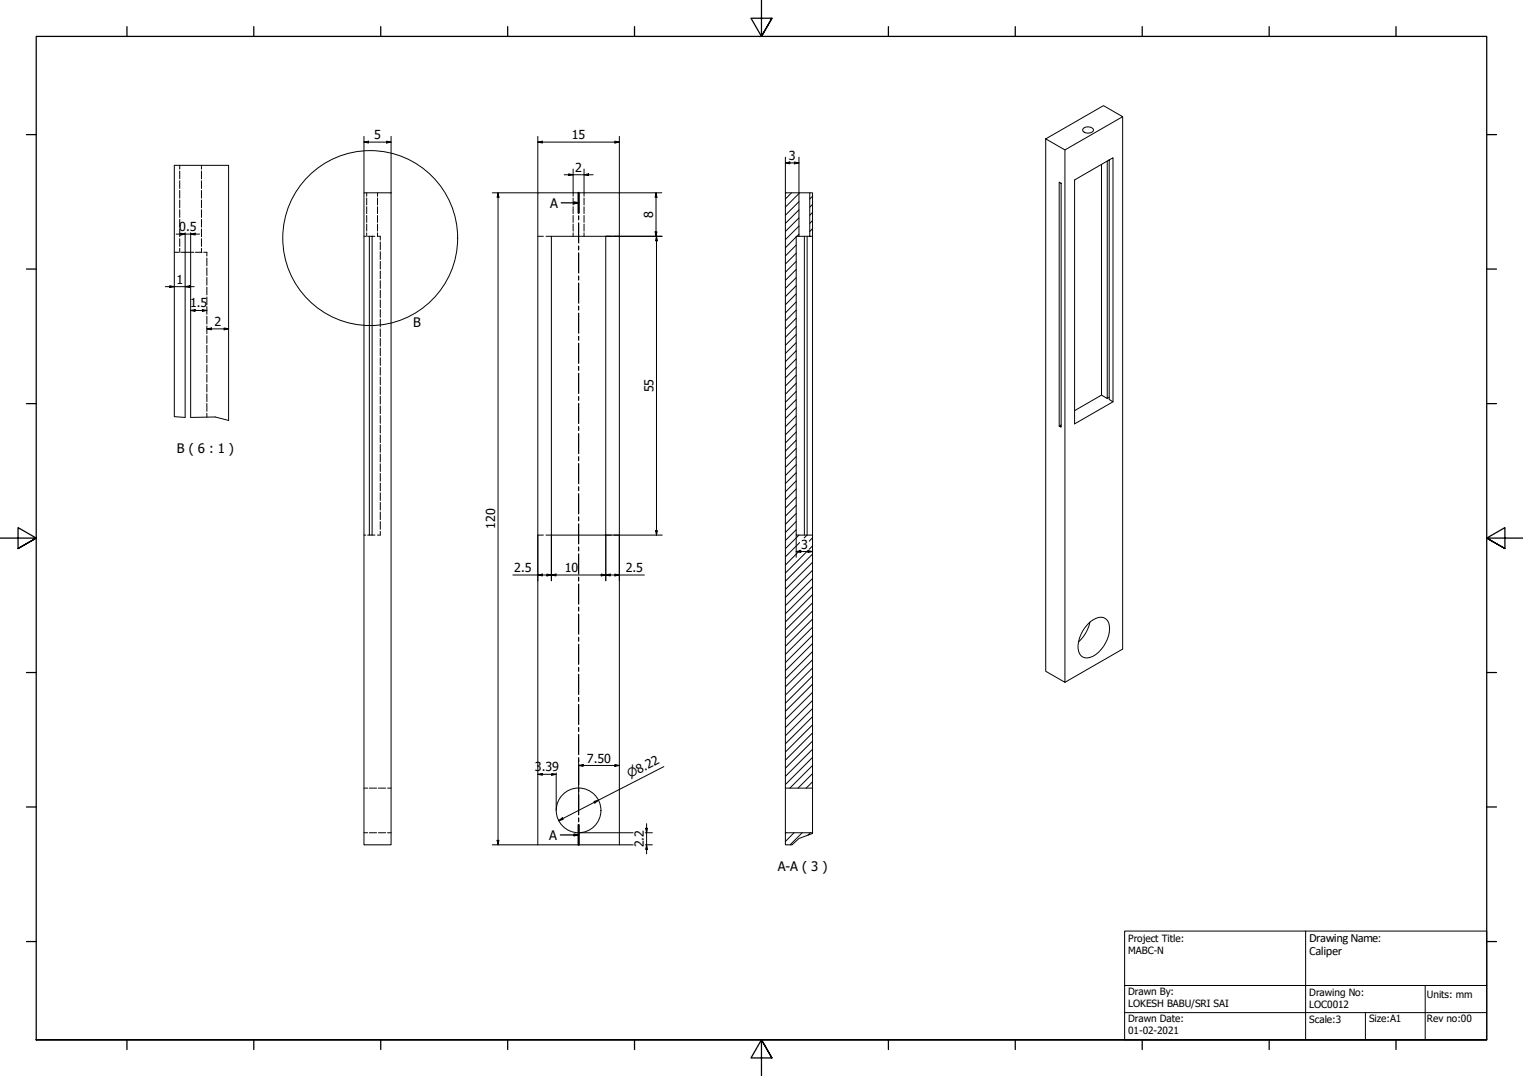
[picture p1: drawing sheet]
<svg xmlns="http://www.w3.org/2000/svg" width="841mm" height="594mm" viewBox="0 0 841 594" stroke-linecap="round" stroke-linejoin="round" font-family="sans-serif">
<!-- layer: Hatch (ISO) -->
<g fill="none" stroke="#000" stroke-width=".55">
<path d="M437 106l-3 4M441 116l-7 7M441 111l-7 8M441 107l-7 7M449 117l-2 2M449 113l-2 1M449 108l-2 2M440 140l-6 6M440 135l-6 6M440 131l-6 6M441 125l-7 7M441 120l-7 8"/>
<path d="M441 129l-1 1M449 126l-2 2M449 122l-2 1M440 158l-6 6M440 153l-6 6M440 149l-6 6M440 144l-6 6M440 176l-6 6M440 171l-6 6M440 167l-6 6M440 162l-6 6M440 198l-6 6"/>
<path d="M440 194l-6 6M440 189l-6 6M440 185l-6 6M440 180l-6 6M440 216l-6 6M440 212l-6 6M440 207l-6 6M440 203l-6 6M440 239l-6 6M440 234l-6 6M440 230l-6 6M440 225l-6 6"/>
<path d="M440 221l-6 6M440 257l-6 6M440 252l-6 6M440 248l-6 6M440 243l-6 6M440 279l-6 6M440 274l-6 7M440 270l-6 6M440 266l-6 5M440 261l-6 6M440 292l-6 6M440 288l-6 6"/>
<path d="M440 283l-6 6M441 295l-7 8M442 300l-8 7M446 295l-2 2M449 297l-2 2M442 304l-8 8M446 304l-12 12M449 319l-15 15M449 315l-15 15M449 310l-15 15M449 306l-15 15M449 301l-2 2"/>
<path d="M449 337l-15 15M449 333l-15 15M449 328l-15 15M449 324l-15 15M449 360l-15 15M449 355l-15 15M449 351l-15 15M449 346l-15 15M449 342l-15 15M449 378l-15 15M449 373l-15 15M449 369l-15 15"/>
<path d="M449 364l-15 15M449 396l-15 15M449 391l-15 15M449 387l-15 15M449 382l-15 15M449 418l-15 15M449 414l-15 15M449 409l-15 15M449 405l-15 15M449 400l-15 15M449 432l-4 3M449 427l-8 8"/>
<path d="M449 423l-13 12M434 460h.1M438 460l-4 5M443 460l-7 6M447 460l-1 1"/>
</g>
<!-- layer: Hidden (ISO) -->
<g fill="none" stroke="#000" stroke-width=".55">
<path d="M99 91v2M99 94v5M99 100v4M111 91v2M111 94v5M111 100v4M99 105v4M99 110v5M99 116v4M111 105v4M111 110v5M111 116v4"/>
<path d="M203 106v2M203 109v4M203 114v4M203 119v4M208 106v2M208 109v4M208 114v4M208 119v4M316 106v2M316 109v4M316 114v4M316 119v4"/>
<path d="M323 106v2M323 109v4M323 114v4M323 119v4M96 139h3M99 121v4M99 126v5M99 132v4M99 137v2M100 139h2M105 139h2M108 139h4"/>
<path d="M111 121v4M111 126v5M111 132v4M111 137v2M112 139h2v2M201 130h1M203 124v4M203 129v1M203 130h1M205 130h2M208 129v1h2v3M208 124v4"/>
<path d="M210 134v4M210 139v4M297 130h3M301 130h3M316 124v4M316 129v1M323 124v4M323 129v1M335 130h3M339 130h3M114 142v5M114 148v4"/>
<path d="M114 153v4M114 159v4M210 144v5M210 150v4M210 155v4M114 164v4M114 169v5M114 175v4M114 180v4M210 160v5M210 166v4M210 171v4"/>
<path d="M210 176v5M114 185v5M114 191v4M114 196v4M210 182v4M210 187v4M210 192v4M210 198v4M114 201v5M114 207v4M114 212v4M114 217v5"/>
<path d="M210 203v4M210 208v4M210 214v4M210 219v4M114 223v4M114 228v2M210 224v4M210 229v5M210 235v4M210 240v4M210 245v5M210 251v4"/>
<path d="M210 256v4M210 261v5M210 267v4M210 272v4M210 277v5M201 295h1M203 295h1M205 295h2M210 293v2h-2M210 283v4M210 288v4M297 295h3"/>
<path d="M301 295h3M335 295h3M339 295h3M201 435h2M204 435h4M209 435h4M214 435h2M201 460h2M204 460h4M209 460h4M214 460h2"/>
</g>
<!-- layer: Visible (ISO) -->
<g fill="none" stroke="#000" stroke-width=".55">
<path d="M577 77l32-19 11 6-32 19zM577 77v294l11 6v-294M598 71a3 3 0 0 1 6 1 3 3 0 0 1-6-1zM620 64v294l-32 19M608 91v127l-15 9M611 89v131l-3-2M613 88v133l2 1v-135l-22 12v135l22-12M201 106h15v360h-15zM297 106h45v360h-45zM434 106h13M441 106v24h-1v165h9v140h-15v-328M447 106h2v24h-2z"/>
<path d="M585 101h1v135l-1-1zM204 130h1v165h-1zM304 130h31v165h-31zM441 130h6M444 130v165M446 130v165M449 130v165M613 219l-2 1M96 230v-139h30v141M102 230v-91h3v91M586 235h-1M602 344l-2 5-4 5"/>
<path d="M602 343l2-1a5 5 0 0 1 6-1 5 5 0 0 1 3 6 17 17 0 0 1-12 16 6 6 0 0 1-5-9l2-6zM434 435v25M449 435v25M449 460h-15v6h3"/>
<circle cx="319" cy="447" r="12"/>
</g>
<!-- layer: Break Line (ISO) -->
<path d="M434 106v1M96 230h6M105 230h14l7 2M449 460l-8 3-4 3" fill="none" stroke="#000" stroke-width=".55"/>
<!-- layer: Section Line (ISO) -->
<g fill="none" stroke="#000" stroke-width=".7">
<path d="M310 112h10M317 111l3 1h-3zM320 106v12M320 119v2M320 123v11M320 136v2M320 140v11M320 152v3M320 156v11M320 169v2M320 173v11M320 186v2"/>
<path d="M320 190v11M320 202v2M320 206v11M320 219v2M320 223v11M320 236v2M320 239v11M320 252v2M320 256v11M320 269v2M320 273v11M320 285v2"/>
<path d="M320 289v11M320 302v2M320 306v11M320 319v2M320 322v12M320 335v2M320 339v11M320 352v2M320 356v11M320 369v2M320 372v11M320 385v2"/>
<path d="M320 389v11M320 402v2M320 406v11M320 418v2M320 422v11M320 435v2M320 439v11M320 452v2M320 455v11M309 461h11M317 460l3 1h-3z"/>
</g>
<path d="M320 106v12M320 455v11" fill="none" stroke="#000" stroke-width="1.2"/>
<g fill="#000">
<path d="M317 111l3 1h-3z" fill-rule="evenodd"/>
<path d="M317 460l3 1h-3z" fill-rule="evenodd"/>
</g>
<!-- layer: Detail Boundary (ISO) -->
<circle cx="204" cy="131" r="48" fill="none" stroke="#000" stroke-width=".55"/>
<!-- layer: Border (ISO) -->
<g fill="none" stroke="#000" stroke-width=".7">
<path d="M70 15v5M140 15v5M210 15v5M280 15v5M350 15v5M420 0v20l-5-10h11l-6 10 6-10M491 15v5M561 15v5M631 15v5M701 15v5M771 15v5M15 74h5"/>
<path d="M821 74h5M15 149h5M821 149h5M15 223h5M821 223h5M0 297h20l-10-6v12l10-6-10 6M841 297h-20l10-6v12l-10-6 10 6M15 371h5M821 371h5M15 446h5M821 446h5M15 520h5"/>
<path d="M821 520h5M20 574v-554h801v554h-801h801M70 574v5M140 574v5M210 574v5M280 574v5M350 574v5M491 574v5M561 574v5M631 574v5M701 574v5M771 574v5"/>
<path d="M426 584l-6-10 6 10h-11l5-10v20"/>
</g>
<!-- layer: Title (ANSI) -->
<path d="M621 514h200v60h-200zM721 514v60M621 559h200M621 544h200M754 559v15M787 544v30" fill="none" stroke="#000" stroke-width=".55"/>
<!-- layer: Dimension (ISO) -->
<g fill="none" stroke="#000" stroke-width=".55">
<path d="M201 78h3v1zM201 78h15M201 75v31M213 78h3l-3 1zM216 75v31M297 78h3v1zM297 75v31h-25M297 78h45M340 78h2l-2 1zM342 75v31h23M312 96h16M314 96h2l-2 1z"/>
<path d="M316 93v13M323 96h2v1zM323 93v13M434 90l2-1v1zM434 90h7M434 87v20M439 89l2 1h-2zM441 87v19M275 106l1 3h-1zM275 106v360M362 106l1 3h-1zM362 106v24"/>
<path d="M97 129h13M100 129h2l-2 1zM102 128v11M105 129h3v1zM105 128v11M335 130h31M362 128h1l-1 2zM363 130v3h-1zM363 130v165M91 158h16M94 158h2l-2 1zM102 158h3v1z"/>
<path d="M105 171h3v1zM105 171h9M112 171h2l-2 1zM114 182l3-1v1zM114 182h12M124 181l2 1h-2zM297 295v26M304 295v26M342 295v26M362 293h1v2zM366 295h-31v26M440 295v13"/>
<path d="M449 295v13M283 317h73M297 317h3v1zM302 317h2l-2 1zM304 317h3v1zM332 317h3l-3 1zM335 317h2v1zM340 317h2l-2 1zM440 305l2-1v1zM440 305h9M446 304l3 1h-3zM320 419v28"/>
<path d="M297 428l3-1v1zM297 428h10M305 427l2 1h-2zM307 427v20M320 423l2-1v1zM320 423h22M340 422l2 1h-2zM367 423l-58 30M309 453l2-1zM320 460h30M328 443l2-1-2 1zM356 460h4"/>
<path d="M357 457h1l-1 3zM357 455v16M272 466h25M275 464h1l-1 2zM342 466h8M356 466h4M357 466l1 3h-1z"/>
</g>
<g fill="#000">
<path d="M201 78h3v1z" fill-rule="evenodd"/>
<path d="M213 78h3l-3 1z" fill-rule="evenodd"/>
<path d="M297 78h3v1z" fill-rule="evenodd"/>
<path d="M340 78h2l-2 1z" fill-rule="evenodd"/>
<path d="M314 96h2l-2 1z" fill-rule="evenodd"/>
<path d="M323 96h2v1z" fill-rule="evenodd"/>
<path d="M434 90l2-1v1z" fill-rule="evenodd"/>
<path d="M439 89l2 1h-2z" fill-rule="evenodd"/>
<path d="M275 106l1 3h-1z" fill-rule="evenodd"/>
<path d="M362 106l1 3h-1z" fill-rule="evenodd"/>
<path d="M100 129h2l-2 1z" fill-rule="evenodd"/>
<path d="M105 129h3v1z" fill-rule="evenodd"/>
<path d="M362 128h1l-1 2z" fill-rule="evenodd"/>
<path d="M363 130v3h-1z" fill-rule="evenodd"/>
<path d="M94 158h2l-2 1z" fill-rule="evenodd"/>
<path d="M102 158h3v1z" fill-rule="evenodd"/>
<path d="M105 171h3v1z" fill-rule="evenodd"/>
<path d="M112 171h2l-2 1z" fill-rule="evenodd"/>
<path d="M114 182l3-1v1z" fill-rule="evenodd"/>
<path d="M124 181l2 1h-2z" fill-rule="evenodd"/>
<path d="M362 293h1v2z" fill-rule="evenodd"/>
<path d="M297 317h3v1z" fill-rule="evenodd"/>
<path d="M302 317h2l-2 1z" fill-rule="evenodd"/>
<path d="M304 317h3v1z" fill-rule="evenodd"/>
<path d="M332 317h3l-3 1z" fill-rule="evenodd"/>
<path d="M335 317h2v1z" fill-rule="evenodd"/>
<path d="M340 317h2l-2 1z" fill-rule="evenodd"/>
<path d="M440 305l2-1v1z" fill-rule="evenodd"/>
<path d="M446 304l3 1h-3z" fill-rule="evenodd"/>
<path d="M297 428l3-1v1z" fill-rule="evenodd"/>
<path d="M305 427l2 1h-2z" fill-rule="evenodd"/>
<path d="M320 423l2-1v1z" fill-rule="evenodd"/>
<path d="M340 422l2 1h-2z" fill-rule="evenodd"/>
<path d="M309 453l2-1z" fill-rule="evenodd"/>
<path d="M328 443l2-1-2 1z" fill-rule="evenodd"/>
<path d="M357 457h1l-1 3z" fill-rule="evenodd"/>
<path d="M275 464h1l-1 2z" fill-rule="evenodd"/>
<path d="M357 466l1 3h-1z" fill-rule="evenodd"/>
</g>
<g font-size="7.2">
<text x="304" y="115">A</text>
<text x="228" y="181">B</text>
<text x="98" y="250">B ( 6 : 1 )</text>
<text x="303" y="464">A</text>
<text x="429" y="481">A-A ( 3 )</text>
</g>
<g font-size="6.9">
<text x="207" y="77">5</text>
<text x="316" y="77">15</text>
<text x="436" y="88">3</text>
<text x="318" y="95">2</text>
<text x="361" y="120" transform="rotate(-90 361 120)">8</text>
<text x="99" y="128">0.5</text>
<text x="97" y="157">1</text>
<text x="105" y="170">1.5</text>
<text x="118" y="180">2</text>
<text x="361" y="217" transform="rotate(-90 361 217)">55</text>
<text x="273" y="292" transform="rotate(-90 273 292)">120</text>
<text x="442" y="303">3</text>
<text x="284" y="316">2.5</text>
<text x="312" y="316">10</text>
<text x="346" y="316">2.5</text>
<text x="295" y="426">3.39</text>
<text x="324" y="421">7.50</text>
<text x="356" y="468" transform="rotate(-90 356 468)">2.2</text>
<text x="723" y="520">DrawingName:</text>
<text x="723" y="527">Caliper</text>
</g>
<text font-size="6.5" x="348" y="430" transform="rotate(-27 348 430)">⌀8.22</text>
<g font-size="5.5">
<text x="623" y="520">Project Title:</text>
<text x="623" y="527">MABC-N</text>
<text x="623" y="549">Drawn By:</text>
<text x="723" y="550">Drawing No:</text>
<text x="788" y="551">Units: mm</text>
<text x="623" y="556">LOKESH BABU/SRI SAI</text>
<text x="723" y="557">LOC0012</text>
<text x="623" y="564">Drawn Date:</text>
<text x="723" y="565">Scale:3</text>
<text x="756" y="564">Size:A1</text>
<text x="788" y="564">Rev no:00</text>
<text x="623" y="571">01-02-2021</text>
</g>
</svg>
